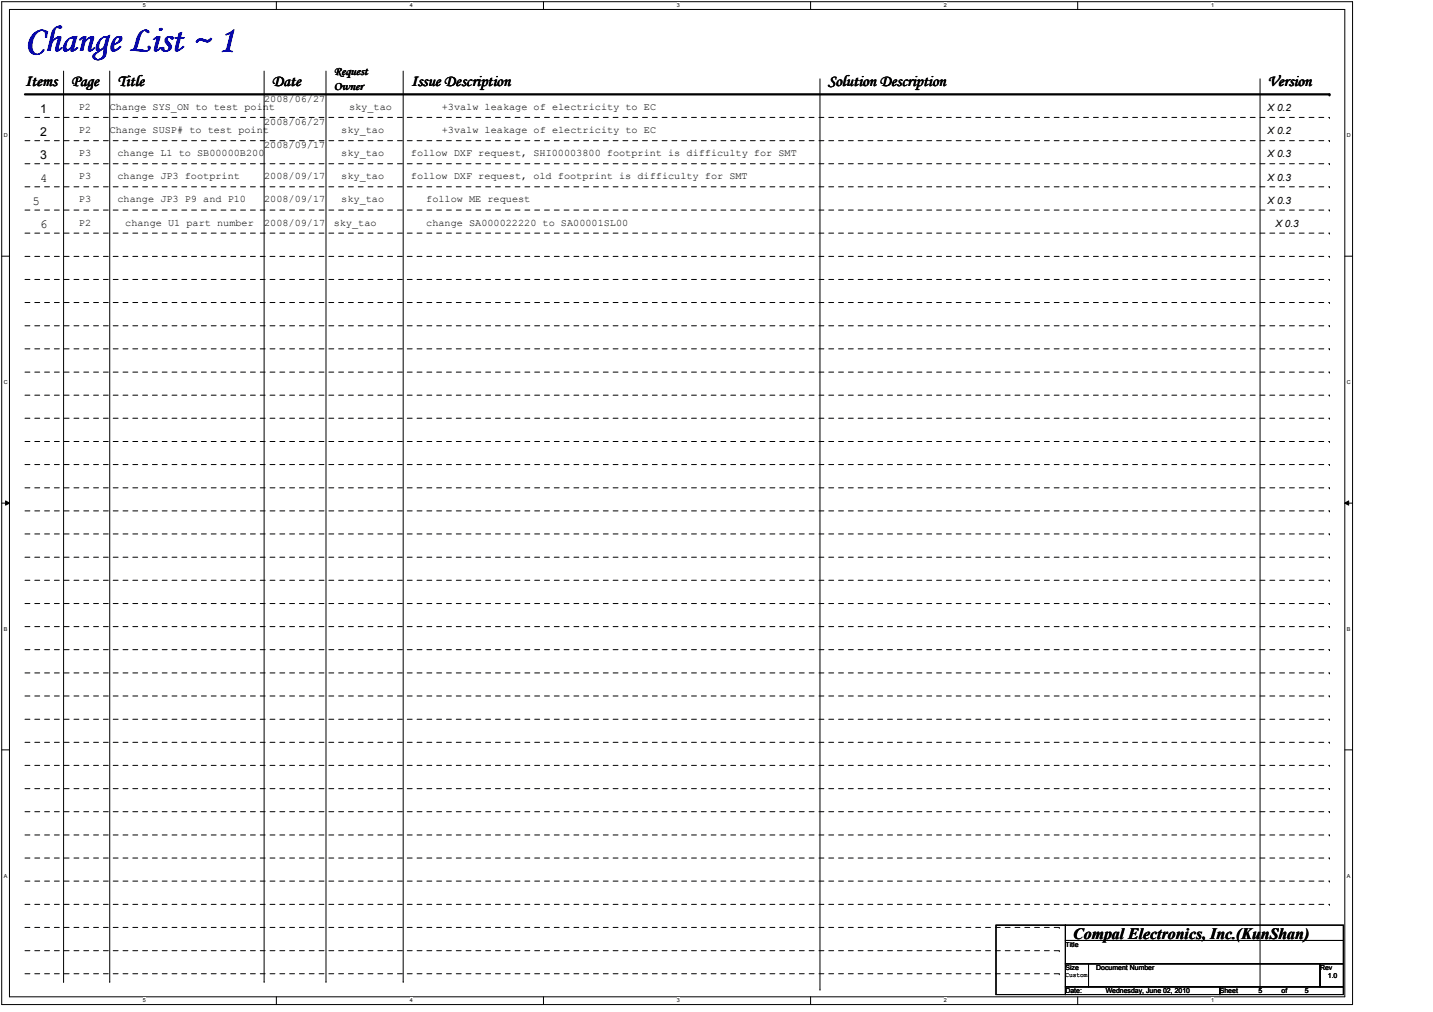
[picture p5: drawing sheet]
<svg xmlns="http://www.w3.org/2000/svg" width="297mm" height="210mm" viewBox="0 0 297 210" stroke-linecap="round" stroke-linejoin="round" font-family="sans-serif">
<path d="M.4 .4h280v208h-280zM2 2h276.8v204.8h-276.8z" fill="none" stroke="#000" stroke-width=".21"/>
<g fill="#fff">
<path d="M29.6 .5h.6v1.2h-.6z"/>
<path d="M29.6 206.9h.6v1.2h-.6z"/>
</g>
<path d="M57.3 .4v1.6M57.3 206.8v1.6" fill="none" stroke="#000" stroke-width=".21"/>
<g fill="#fff">
<path d="M84.9 .5h.6v1.2h-.6z"/>
<path d="M84.9 206.9h.6v1.2h-.6z"/>
</g>
<path d="M112.7 .4v1.6M112.7 206.8v1.6" fill="none" stroke="#000" stroke-width=".21"/>
<g fill="#fff">
<path d="M140.3 .5h.6v1.2h-.6z"/>
<path d="M140.3 206.9h.6v1.2h-.6z"/>
</g>
<path d="M168 .4v1.6M168 206.8v1.6" fill="none" stroke="#000" stroke-width=".21"/>
<g fill="#fff">
<path d="M195.7 .5h.6v1.2h-.6z"/>
<path d="M195.7 206.9h.6v1.2h-.6z"/>
</g>
<path d="M223.4 .4v1.6M223.4 206.8v1.6" fill="none" stroke="#000" stroke-width=".21"/>
<g fill="#fff">
<path d="M251 .5h.6v1.2h-.6z"/>
<path d="M251 206.9h.6v1.2h-.6z"/>
<path d="M.8 27.5h.7v1.2h-.7z"/>
<path d="M279.2 27.5h.7v1.2h-.7z"/>
<path d="M.8 78.7h.7v1.2h-.7z"/>
<path d="M279.2 78.7h.7v1.2h-.7z"/>
</g>
<path d="M.4 53.1h1.6M278.8 53.1h1.6" fill="none" stroke="#000" stroke-width=".21"/>
<g fill="#fff">
<path d="M.8 129.9h.7v1.2h-.7z"/>
<path d="M279.2 129.9h.7v1.2h-.7z"/>
</g>
<path d="M.4 104.4h1.6M1.2 103.9l.8 .5-.8 .4zM278.8 104.4l.8-.5v.9zM278.8 104.4h1.6" fill="none" stroke="#000" stroke-width=".21"/>
<path d="M1.2 103.9l.8 .5-.8 .4zM278.8 104.4l.8-.5v.9z" fill="#000"/>
<g fill="#fff">
<path d="M.8 181.1h.7v1.2h-.7z"/>
<path d="M279.2 181.1h.7v1.2h-.7z"/>
</g>
<g fill="none" stroke="#000" stroke-width=".21">
<path d="M13.2 14.7v188.9M22.7 14.7v188.9M54.7 14.7v188.9M67.6 14.7v188.9M83.6 14.7v188.9M170 16.4v188.8M261.2 16.4v188.8M.4 155.5h1.6M278.8 155.5h1.6M206.5 191.9h14.3v14.4h-14.3zM220.8 191.9h57.7v3.2h-57.7zM220.8 195.1h57.7v4.8h-57.7z"/>
<path d="M220.8 199.9h4.8v4.8h-4.8zM225.6 199.9h48v4.8h-48zM273.6 199.9h4.9v4.8h-4.9zM13.2 203.6h.1M22.7 203.6h.1M54.7 203.6h.1M67.6 203.6h.1M83.6 203.6h.1M170 205.2h.1M220.8 204.7h32.1v1.6h-32.1zM252.9 204.7h25.6v1.6h-25.6zM261.2 205.2h.1"/>
</g>
<path d="M5.2 19.6h270.4" fill="none" stroke="#000" stroke-width=".47"/>
<circle cx="275.6" cy="19.6" r=".23" fill="#000"/>
<g fill="none" stroke="#000" stroke-width=".21" stroke-dasharray="1 1 1 1 1 1 1 1">
<path d="M5.2 24.4h270.4M5.2 29.2h270.4M5.2 34h270.4M5.2 38.7h270.4M275.6 24.4h.1M275.6 29.2h.1M275.6 34h.1M275.6 38.7h.1M5.2 43.6h270.4M5.2 48.4h270.4M5.2 53.2h270.4M5.2 58h270.4"/>
<path d="M275.6 43.6h.1M275.6 48.4h.1M275.6 53.2h.1M275.6 58h.1M5.2 62.7h270.4M5.2 67.6h270.4M5.2 72.4h270.4M5.2 77.2h270.4M275.6 62.7h.1M275.6 67.6h.1M275.6 72.4h.1M275.6 77.2h.1"/>
<path d="M5.2 82h270.4M5.2 86.7h270.4M5.2 91.6h270.4M5.2 96.4h270.4M275.6 82h.1M275.6 86.7h.1M275.6 91.6h.1M275.6 96.4h.1M5.2 101.2h270.4M5.2 106h270.4M5.2 110.7h270.4M5.2 115.6h270.4"/>
<path d="M275.6 101.2h.1M275.6 106h.1M275.6 110.7h.1M275.6 115.6h.1M5.2 120.4h270.4M5.2 125.2h270.4M5.2 130h270.4M5.2 134.7h270.4M5.2 139.6h270.4M275.6 120.4h.1M275.6 125.2h.1M275.6 130h.1"/>
<path d="M275.6 134.7h.1M275.6 139.6h.1M5.2 144.4h270.4M5.2 149.2h270.4M5.2 154h270.4M5.2 158.8h270.4M275.6 144.4h.1M275.6 149.2h.1M275.6 154h.1M275.6 158.8h.1M5.2 163.6h270.4M5.2 168.4h270.4"/>
<path d="M5.2 173.2h270.4M5.2 178h270.4M275.6 163.6h.1M275.6 168.4h.1M275.6 173.2h.1M275.6 178h.1M5.2 182.8h270.4M5.2 192.4h214.4M5.2 187.6h270.4M5.2 197.2h214.4M219.6 192.4h.1M219.6 197.2h.1"/>
<path d="M275.6 182.8h.1M275.6 187.6h.1M5.2 202h214.4M219.6 202h.1"/>
</g>
<text font-size="7.7" fill="#00f" x="5.3" y="10.6">Change List ~ 1</text>
<g font-size="3.3">
<text x="5.2" y="17.8">Items</text>
<text x="14.7" y="17.9">Page</text>
<text x="24.4" y="17.8">Title</text>
<text x="56.4" y="17.8">Date</text>
<text x="85.3" y="17.8">Issue Description</text>
<text x="171.7" y="17.8">Solution Description</text>
<text x="262.8" y="17.8">Version</text>
<text x="222.5" y="194.8">Compal Electronics, Inc.(KunShan)</text>
</g>
<g font-size="2.5">
<text x="69.3" y="15.5">Request</text>
<text x="8.4" y="23.5">1</text>
<text x="69.3" y="18.6">Owner</text>
<text x="8.4" y="28.2">2</text>
<text x="8.4" y="33">3</text>
<text x="8.4" y="37.6">4</text>
<text x="6.7" y="42.4">5</text>
<text x="8.4" y="47.3">6</text>
</g>
<g font-size="2.1">
<text x="16.4" y="22.8">P2</text>
<text x="22.7" y="22.8">Change SYS_ON to test point</text>
<text x="54.7" y="21.2">2008/06/27</text>
<text x="72.4" y="22.8">sky_tao</text>
<text x="91.6" y="22.8">+3valw leakage of electricity to EC</text>
<text x="262.8" y="23.1">X 0.2</text>
<text x="16.4" y="27.6">P2</text>
<text x="22.7" y="27.6">Change SUSP# to test point</text>
<text x="54.7" y="26">2008/06/27</text>
<text x="70.7" y="27.6">sky_tao</text>
<text x="91.6" y="27.6">+3valw leakage of electricity to EC</text>
<text x="262.8" y="27.9">X 0.2</text>
<text x="16.4" y="32.4">P3</text>
<text x="24.4" y="32.4">change L1 to SB00000B200</text>
<text x="54.7" y="30.8">2008/09/17</text>
<text x="70.7" y="32.4">sky_tao</text>
<text x="85.2" y="32.4">follow DXF request, SHI00003800 footprint is difficulty for SMT</text>
<text x="262.8" y="32.7">X 0.3</text>
<text x="16.4" y="37.2">P3</text>
<text x="16.4" y="42">P3</text>
<text x="24.4" y="37.2">change JP3 footprint</text>
<text x="24.4" y="42">change JP3 P9 and P10</text>
<text x="54.7" y="37.2">2008/09/17</text>
<text x="54.7" y="42">2008/09/17</text>
<text x="70.7" y="37.2">sky_tao</text>
<text x="70.7" y="42">sky_tao</text>
<text x="85.2" y="37.2">follow DXF request, old footprint is difficulty for SMT</text>
<text x="88.4" y="42">follow ME request</text>
<text x="262.8" y="37.5">X 0.3</text>
<text x="16.4" y="46.8">P2</text>
<text x="26" y="46.8">change U1 part number</text>
<text x="54.7" y="46.8">2008/09/17</text>
<text x="69.2" y="46.8">sky_tao</text>
<text x="88.3" y="46.8">change SA000022220 to SA00001SL00</text>
<text x="262.8" y="42.3">X 0.3</text>
<text x="264.4" y="47.1">X 0.3</text>
</g>
<g font-size="1.4">
<text x="220.8" y="196.4">Title</text>
<text x="220.8" y="201.2">Size</text>
<text x="220.8" y="202.7">Custom</text>
<text x="227.2" y="201.2">Document Number</text>
<text x="273.6" y="201.2">Rev</text>
<text x="275.2" y="202.9">1.0</text>
<text x="220.8" y="206">Date:</text>
<text x="229.2" y="206">Wednesday, June 02, 2010</text>
<text x="252.9" y="206">Sheet</text>
<text x="260.9" y="206">5</text>
<text x="265.6" y="206">of</text>
<text x="270.5" y="206">5</text>
</g>
<g font-size="1.1">
<text x="29.6" y="1.5">5</text>
<text x="84.9" y="1.5">4</text>
<text x="140.3" y="1.5">3</text>
<text x="195.7" y="1.5">2</text>
<text x="251" y="1.5">1</text>
<text x=".8" y="28.5">D</text>
<text x="279.2" y="28.5">D</text>
<text x=".8" y="79.7">C</text>
<text x="279.2" y="79.7">C</text>
<text x=".8" y="130.9">B</text>
<text x="279.2" y="130.9">B</text>
<text x=".8" y="182.1">A</text>
<text x="279.2" y="182.1">A</text>
<text x="29.6" y="207.9">5</text>
<text x="84.9" y="207.9">4</text>
<text x="140.3" y="207.9">3</text>
<text x="195.7" y="207.9">2</text>
<text x="251" y="207.9">1</text>
</g>
</svg>
